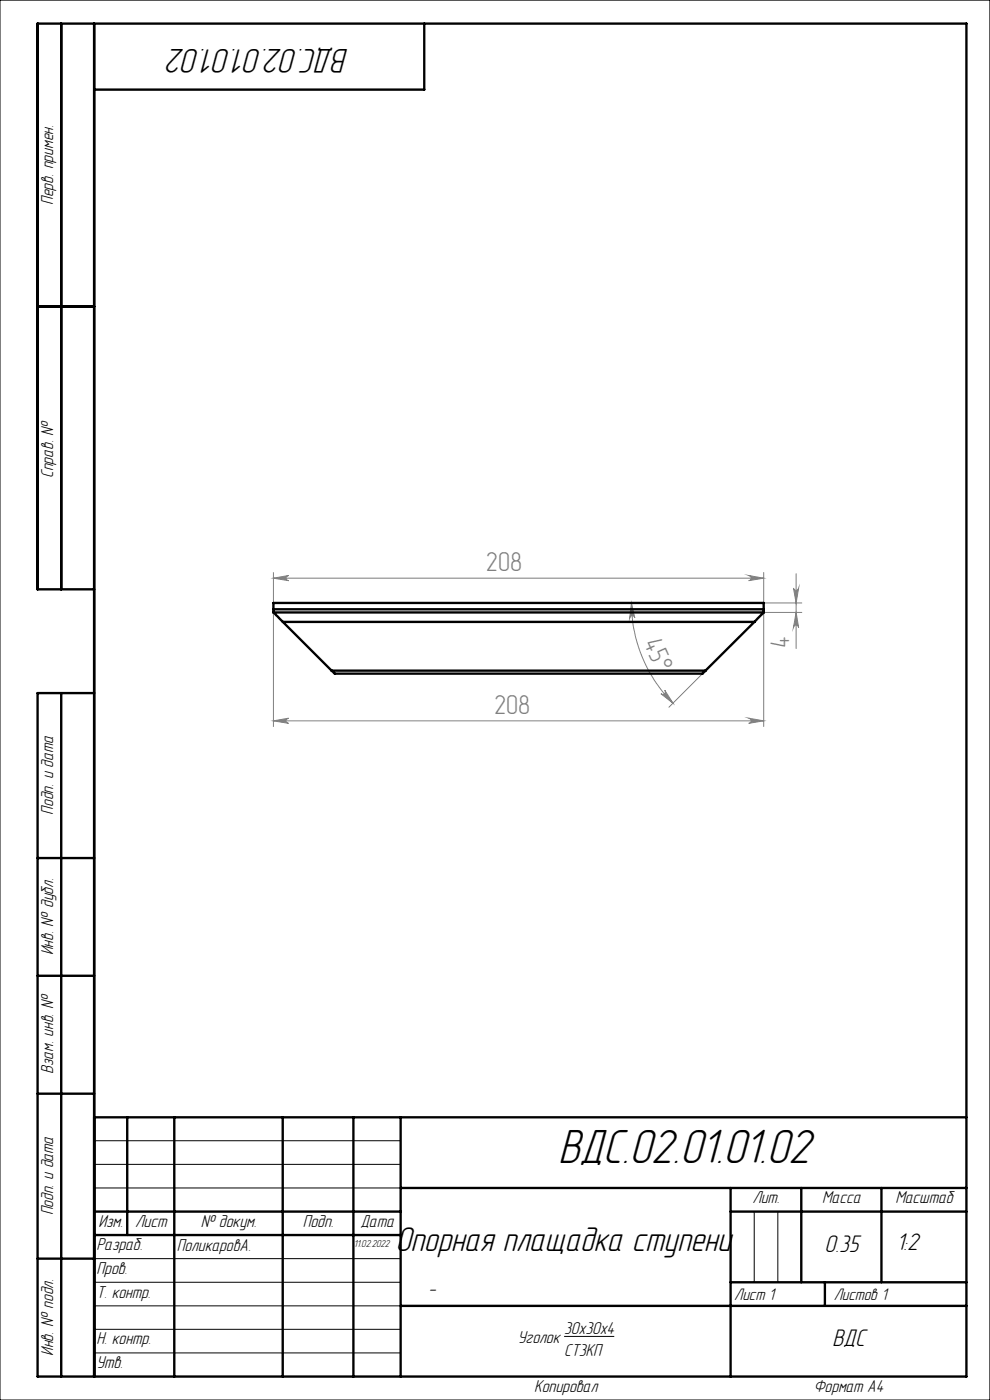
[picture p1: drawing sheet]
<svg xmlns="http://www.w3.org/2000/svg" width="210mm" height="297mm" viewBox="0 0 210 297" stroke-linecap="round" stroke-linejoin="round" font-family="sans-serif">
<path d="M0 0h210v297h-210zM20 242h65M20 247h65M20 252h65M160 257v15M165 257v15M20 267h65M20 272h65M20 277h65M20 282h65M20 287h65M119.7 283.5h10.6" fill="none" stroke="#000" stroke-width=".21"/>
<g fill="none" stroke="#808080" stroke-width=".21">
<path d="M58 121.5v6.4M58 122.7h104M58 122.7l3.2-.6a.55 .55 0 0 0-.5 .5 .55 .55 0 0 0 .5 .6zM58 129.9v24.2M133.9 127.9l.8 3.2a.55 .55 0 0 0-.6-.5 .55 .55 0 0 0-.5 .6zM133.9 127.9a30.1 30.1 0 0 0 8.9 21.3M158.8 122.1l3.2 .6-3.2 .5a.55 .55 0 0 0 .5-.6 .55 .55 0 0 0-.5-.5zM162 121.5v6.4h8.1M168.3 124.7a.55 .55 0 0 0 .6 .5 .55 .55 0 0 0 .5-.5l-.5 3.2zM168.9 129.9l.5 3.2a.55 .55 0 0 0-.5-.5 .55 .55 0 0 0-.6 .5zM168.9 121.7v15.9M170.1 129.9h-8.1v24.2"/>
<path d="M58 152.9l3.2-.5a.55 .55 0 0 0-.5 .5 .55 .55 0 0 0 .5 .6zM58 152.9h104M140.2 147.2a.55 .55 0 0 0 .8 0 .55 .55 0 0 0 0-.8l1.8 2.8zM149 142.9l-7.1 7.1M158.8 152.4l3.2 .5-3.2 .6a.55 .55 0 0 0 .5-.6 .55 .55 0 0 0-.5-.5z"/>
</g>
<g fill="none" stroke="#000" stroke-width=".5">
<path d="M13 5v120M20 5v287M90 5v14h-70M8 65h12M20 125h-12v-120h197v287h-197v-145h12M13 147v145M8 182h12M8 207h12M8 232h12M20 237h185M27 237v25M37 237v55"/>
<path d="M60 237v55M75 237v55M85 237v55M20 257h65M85 252h120M155 252v40M155 257h50M170 252v20M187 252v20M8 267h12M20 262h65M85 277h120"/>
<path d="M155 272h50M175 272v5"/>
</g>
<g fill="#808080">
<path d="M158.8 152.4l3.2 .5-3.2 .6a.55 .55 0 0 0 .5-.6 .55 .55 0 0 0-.5-.5zM58 152.9l3.2-.5a.55 .55 0 0 0-.5 .5 .55 .55 0 0 0 .5 .6z"/>
<path d="M58 122.7l3.2-.6a.55 .55 0 0 0-.5 .5 .55 .55 0 0 0 .5 .6zM158.8 122.1l3.2 .6-3.2 .5a.55 .55 0 0 0 .5-.6 .55 .55 0 0 0-.5-.5z"/>
<path d="M168.9 129.9l.5 3.2a.55 .55 0 0 0-.5-.5 .55 .55 0 0 0-.6 .5zM168.3 124.7a.55 .55 0 0 0 .6 .5 .55 .55 0 0 0 .5-.5l-.5 3.2z"/>
<path d="M133.9 127.9l.8 3.2a.55 .55 0 0 0-.6-.5 .55 .55 0 0 0-.5 .6zM140.2 147.2a.55 .55 0 0 0 .8 0 .55 .55 0 0 0 0-.8l1.8 2.8z"/>
</g>
<path d="M58 129.3v.6M58 129.9l2 2M58 129.3h104M58 129.9h104M58 129.3v-1.4h104v1.4M60 131.9h100M60 131.9l10.3 10.4M160 131.9l-10.4 10.4M162 129.3v.6M162 129.9l-2 2M70.3 142.3l.7 .6h78l.6-.6M70.3 142.3h79.3" fill="none" stroke="#000" stroke-width=".5"/>
<text font-size="10.5" x="118.3" y="246.7">ВДС.02.01.01.02</text>
<g font-size="7.5">
<text x="74" y="10.5" transform="rotate(-180 74 10.5)">ВДС.02.01.01.02</text>
<text x="83.9" y="265.3">Опорная плащадка ступени</text>
</g>
<g font-size="5.8" fill="#808080">
<text x="103.1" y="121.2">208</text>
<text x="136.4" y="136.4" transform="rotate(66 136.4 136.4)">45°</text>
<text x="167.5" y="137.6" transform="rotate(-90 167.5 137.6)">4</text>
<text x="104.8" y="151.5">208</text>
</g>
<g font-size="5.3">
<text x="174.9" y="265.6">0.35</text>
<text x="190.2" y="265.2">1:2</text>
<text x="176.6" y="285.6">ВДС</text>
</g>
<text font-size="4.4" x="90.9" y="274.7">-</text>
<g font-size="3.8">
<text x="11.3" y="43.5" transform="rotate(-90 11.3 43.5)">Перв. примен.</text>
<text x="11.3" y="101.4" transform="rotate(-90 11.3 101.4)">Справ. №</text>
<text x="11.3" y="172.8" transform="rotate(-90 11.3 172.8)">Подп. и дата</text>
<text x="11.3" y="202.7" transform="rotate(-90 11.3 202.7)">Инв. № дубл.</text>
<text x="11.3" y="227.8" transform="rotate(-90 11.3 227.8)">Взам. инв. №</text>
<text x="11.3" y="257.9" transform="rotate(-90 11.3 257.9)">Подп. и дата</text>
<text x="159.6" y="255.3">Лит.</text>
<text x="174.4" y="255.3">Масса</text>
<text x="189.9" y="255.3">Масштаб</text>
<text x="20.9" y="260.3">Изм.</text>
<text x="28.7" y="260.2">Лист</text>
<text x="42.6" y="260.2">№ докум.</text>
<text x="64.2" y="260.2">Подп.</text>
<text x="76.5" y="260.2">Дата</text>
<text x="20.5" y="265.3">Разраб.</text>
<text x="37.5" y="265.4">ПоликаровА.</text>
<text x="20.5" y="275.3">Т. контр.</text>
<text x="20.5" y="270.3">Пров.</text>
<text x="11.3" y="287.7" transform="rotate(-90 11.3 287.7)">Инв. № подл.</text>
<text x="20.5" y="285.2">Н. контр.</text>
<text x="109.9" y="284.9">Уголок</text>
<text x="119.7" y="283.1">30х30х4</text>
<text x="119.7" y="287.7">СТ3КП</text>
<text x="20.5" y="290.3">Утв.</text>
<text x="113.3" y="295.3">Копировал</text>
<text x="172.6" y="295.3">Формат А4</text>
</g>
<g font-size="3.7">
<text x="155.7" y="275.8">Лист 1</text>
<text x="176.9" y="275.8">Листов 1</text>
</g>
<text font-size="2.2" x="75.1" y="264.6">11.02.2022</text>
</svg>
